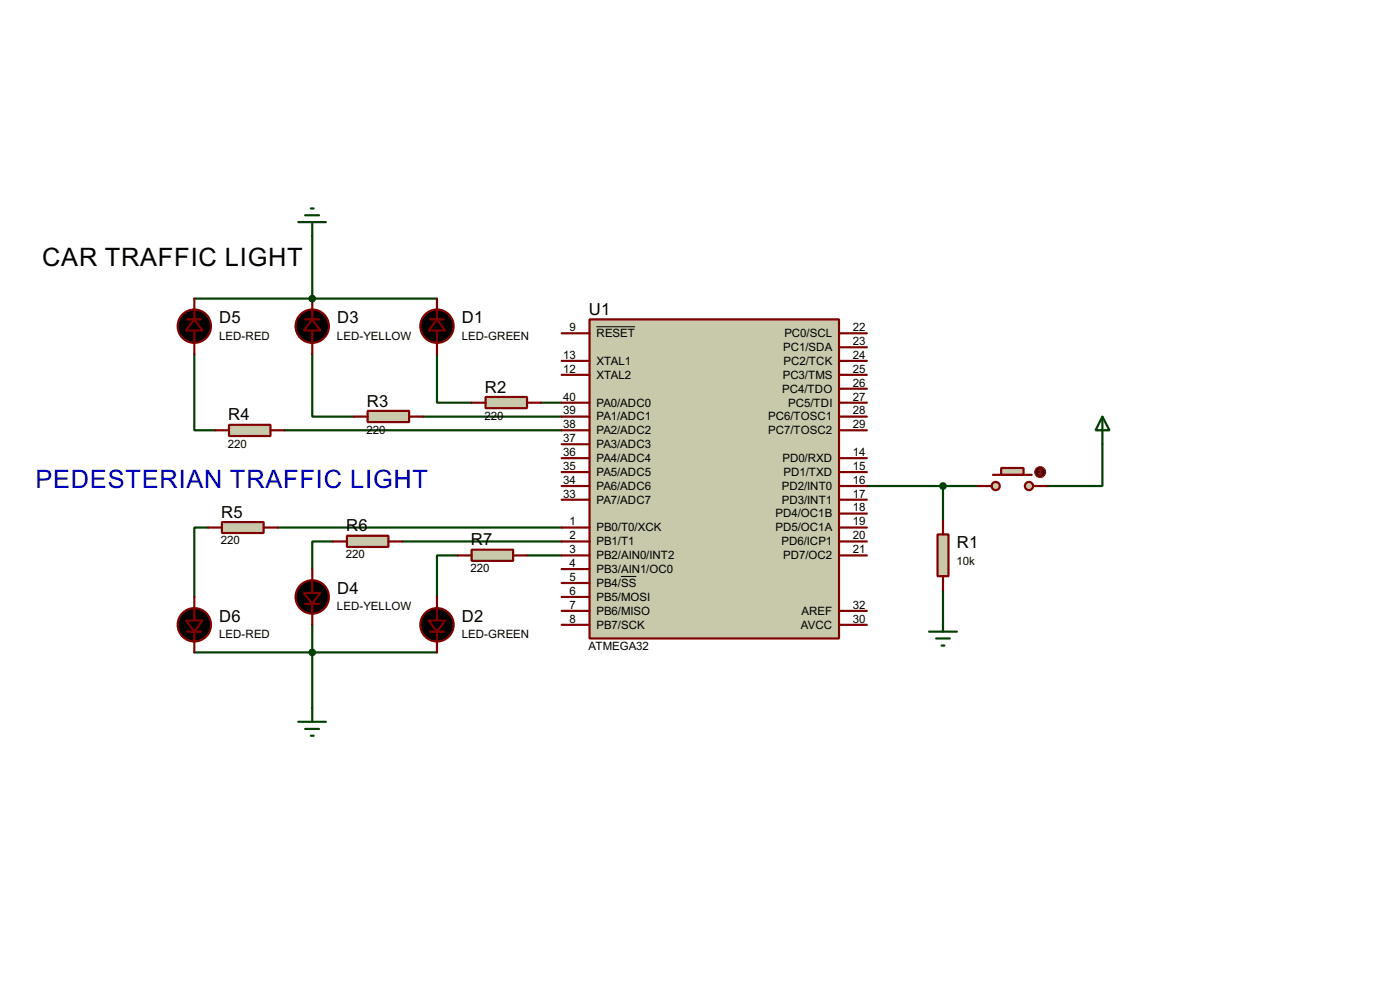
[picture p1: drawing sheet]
<svg xmlns="http://www.w3.org/2000/svg" width="256mm" height="180mm" viewBox="0 0 256 180" stroke-linecap="round" stroke-linejoin="round" font-family="sans-serif">
<path d="M35.6 54.7h21.6M158.8 89h20.3M172.8 89v6.3M202 81.3v7.7h-10.2M172.8 108v5.1" fill="none" stroke="#004000" stroke-width=".4"/>
<circle cx="57.2" cy="54.7" r=".2" fill="#004000"/>
<g fill="none" stroke="#004000" stroke-width=".4">
<path d="M57.2 43.2v11.5h22.9M35.6 64.8v14h3.8M52.1 78.8h50.8M57.2 64.8v11.5h7.6M77.5 76.3h25.4M80.1 64.8v8.9h6.3M99.1 73.7h3.8M38.2 96.6h-2.6v12.7M50.9 96.6h52M61 99.1h-3.8v5.1M73.7 99.1h29.2M35.6 119.4h44.5"/>
<path d="M57.2 114.4v15.2M83.9 101.7h-3.8v7.6M96.6 101.7h6.3"/>
</g>
<path d="M108 58.5h45.7v58.4h-45.7z" fill="#c8c8aa" stroke="#800000" stroke-width=".4"/>
<g fill="none" stroke="#800000" stroke-width=".4">
<path d="M102.9 61h5.1M102.9 68.6h5.1M102.9 66.1h5.1M102.9 73.7h5.1M102.9 76.3h5.1M102.9 78.8h5.1M153.7 61h5.1M153.7 68.6h5.1M153.7 66.1h5.1M153.7 63.6h5.1M153.7 71.2h5.1M153.7 73.7h5.1"/>
<path d="M153.7 76.3h5.1M153.7 78.8h5.1M102.9 96.6h5.1M102.9 99.1h5.1M102.9 83.9h5.1M102.9 86.4h5.1M102.9 89h5.1M102.9 91.5h5.1M102.9 81.3h5.1M153.7 96.6h5.1M153.7 99.1h5.1M153.7 83.9h5.1"/>
<path d="M153.7 86.4h5.1M153.7 89h5.1M153.7 91.5h5.1M153.7 94h5.1M102.9 101.7h5.1M102.9 104.2h5.1M102.9 106.7h5.1M102.9 109.3h5.1M102.9 111.8h5.1M102.9 114.4h5.1M153.7 101.7h5.1M153.7 111.8h5.1"/>
<path d="M153.7 114.4h5.1"/>
</g>
<path d="M109.3 59.8h7.1M113.8 105.5h2.8" fill="none" stroke="#000" stroke-width=".18"/>
<g fill="#c8c8aa" stroke="#800000" stroke-width=".4">
<circle cx="188.5" cy="89" r=".75"/>
<circle cx="182.4" cy="89" r=".75"/>
</g>
<path d="M181.9 86.9h7.1" fill="none" stroke="#800000" stroke-width=".4"/>
<path d="M183.4 85.7h4.1v1.2h-4.1z" fill="#c8c8aa" stroke="#800000" stroke-width=".4"/>
<path d="M179.1 89h2.6M189.3 89h2.5" fill="none" stroke="#800000" stroke-width=".4"/>
<circle cx="190.5" cy="86.4" r="1" fill="#400000" stroke="#f00" stroke-width=".2"/>
<path d="M190.3 86.7l.3 .2M190.6 85.9v1M190.6 85.9l-.3 .3M190.6 85.9l.2 .3M190.8 86.7l-.2 .2" fill="none" stroke="#f00" stroke-width=".2"/>
<path d="M171.8 97.8h2v7.7h-2z" fill="#c8c8aa" stroke="#800000" stroke-width=".4"/>
<g fill="none" stroke="#800000" stroke-width=".4">
<path d="M34.3 58.5h2.6M35.6 54.7v3.8M55.9 58.5h2.6M57.2 54.7v3.8M78.8 58.5h2.5M80.1 54.7v3.8M35.6 60.5v4.3M57.2 60.5v4.3M80.1 60.5v4.3M172.8 95.3v2.5M34.3 115.6h2.6M35.6 109.3v4.3"/>
<path d="M35.6 115.6v3.8M55.9 110.5h2.6M57.2 104.2v4.3M57.2 110.5v3.9M78.8 115.6h2.5M80.1 109.3v4.3M80.1 115.6v3.8M172.8 105.5v2.5"/>
</g>
<g fill="#004000" stroke="#004000" stroke-width=".4">
<circle cx="172.7" cy="89" r=".5"/>
<circle cx="57.2" cy="54.7" r=".5"/>
<circle cx="57.2" cy="119.4" r=".5"/>
</g>
<path d="M202 76.3l1.3 2.5h-2.6zM202 76.3v5M170.2 115.6h5.1M171.5 116.9h2.5M172.5 118.2h.5M172.8 113.1v2.5" fill="none" stroke="#004000" stroke-width=".4"/>
<g fill="#000" stroke="#800000" stroke-width=".4">
<path d="M35.6 58.5l1.5 2h-3zM57.2 58.5l1.5 2h-3zM80.1 58.5l1.5 2h-3.1zM34.1 113.6h3l-1.5 2zM55.7 108.5h3l-1.5 2zM78.5 113.6h3.1l-1.5 2z"/>
<circle cx="35.6" cy="59.7" r="3.1"/>
<circle cx="57.2" cy="59.7" r="3.1"/>
<circle cx="80" cy="59.7" r="3.1"/>
<circle cx="35.6" cy="114.4" r="3.1"/>
<circle cx="57.2" cy="109.3" r="3.1"/>
<circle cx="80" cy="114.4" r="3.1"/>
</g>
<path d="M89 72.7h7.6v2h-7.6z" fill="#c8c8aa" stroke="#800000" stroke-width=".4"/>
<path d="M86.4 73.7h2.6M96.6 73.7h2.5" fill="none" stroke="#800000" stroke-width=".4"/>
<path d="M67.4 75.2h7.6v2.1h-7.6z" fill="#c8c8aa" stroke="#800000" stroke-width=".4"/>
<path d="M64.8 76.3h2.6M75 76.3h2.5" fill="none" stroke="#800000" stroke-width=".4"/>
<path d="M42 77.8h7.6v2h-7.6z" fill="#c8c8aa" stroke="#800000" stroke-width=".4"/>
<path d="M39.4 78.8h2.6M49.6 78.8h2.5" fill="none" stroke="#800000" stroke-width=".4"/>
<path d="M40.7 95.6h7.6v2h-7.6z" fill="#c8c8aa" stroke="#800000" stroke-width=".4"/>
<path d="M38.2 96.6h2.5M48.3 96.6h2.6" fill="none" stroke="#800000" stroke-width=".4"/>
<path d="M63.6 98.1h7.6v2h-7.6z" fill="#c8c8aa" stroke="#800000" stroke-width=".4"/>
<path d="M61 99.1h2.6M71.2 99.1h2.5" fill="none" stroke="#800000" stroke-width=".4"/>
<path d="M86.4 100.6h7.6v2.1h-7.6z" fill="#c8c8aa" stroke="#800000" stroke-width=".4"/>
<path d="M83.9 101.7h2.5M94 101.7h2.6" fill="none" stroke="#800000" stroke-width=".4"/>
<path d="M55.9 39.4h2.6M57 38.2h.5M54.7 40.7h5M57.2 40.7v2.5M54.7 132.1h5M55.9 133.4h2.6M57 134.7h.5M57.2 129.6v2.5" fill="none" stroke="#004000" stroke-width=".4"/>
<text font-size="5.2" x="7.7" y="48.7">CAR TRAFFIC LIGHT</text>
<text font-size="5.2" fill="#0000c0" x="6.5" y="89.3">PEDESTERIAN TRAFFIC LIGHT</text>
<g font-size="3.4">
<text x="40.2" y="59.2">D5</text>
<text x="61.8" y="59.2">D3</text>
<text x="84.6" y="59.2">D1</text>
<text x="107.9" y="57.7">U1</text>
<text x="88.8" y="71.9">R2</text>
<text x="41.8" y="76.9">R4</text>
<text x="67.2" y="74.4">R3</text>
<text x="40.5" y="94.8">R5</text>
<text x="63.4" y="97.3">R6</text>
<text x="86.3" y="99.8">R7</text>
<text x="175.3" y="100.4">R1</text>
<text x="40.2" y="113.9">D6</text>
<text x="61.8" y="108.8">D4</text>
<text x="84.6" y="113.9">D2</text>
</g>
<g font-size="2.4">
<text x="40.1" y="62.2">LED-RED</text>
<text x="61.7" y="62.2">LED-YELLOW</text>
<text x="84.6" y="62.2">LED-GREEN</text>
<text x="103.2" y="65.6">13</text>
<text x="104.3" y="60.6">9</text>
<text x="109.3" y="61.7">RESET</text>
<text x="143.5" y="64.2">PC1/SDA</text>
<text x="143.7" y="61.7">PC0/SCL</text>
<text x="156.3" y="60.6">22</text>
<text x="156.3" y="63.1">23</text>
<text x="156.3" y="65.6">24</text>
<text x="103.2" y="68.2">12</text>
<text x="109.3" y="69.3">XTAL2</text>
<text x="109.3" y="66.7">XTAL1</text>
<text x="143.3" y="71.9">PC4/TDO</text>
<text x="143.4" y="69.3">PC3/TMS</text>
<text x="143.5" y="66.7">PC2/TCK</text>
<text x="156.3" y="68.2">25</text>
<text x="156.3" y="70.8">26</text>
<text x="88.8" y="76.8">220</text>
<text x="103.2" y="75.8">39</text>
<text x="103.2" y="73.3">40</text>
<text x="109.3" y="76.9">PA1/ADC1</text>
<text x="109.3" y="74.4">PA0/ADC0</text>
<text x="140.7" y="76.9">PC6/TOSC1</text>
<text x="144.4" y="74.4">PC5/TDI</text>
<text x="156.3" y="73.3">27</text>
<text x="156.3" y="75.8">28</text>
<text x="41.8" y="81.9">220</text>
<text x="67.2" y="79.4">220</text>
<text x="103.2" y="83.5">36</text>
<text x="103.2" y="80.9">37</text>
<text x="103.2" y="78.3">38</text>
<text x="109.3" y="82">PA3/ADC3</text>
<text x="109.3" y="79.5">PA2/ADC2</text>
<text x="140.7" y="79.5">PC7/TOSC2</text>
<text x="156.3" y="83.5">14</text>
<text x="156.3" y="78.3">29</text>
<text x="103.2" y="88.5">34</text>
<text x="103.2" y="86">35</text>
<text x="109.3" y="89.6">PA6/ADC6</text>
<text x="109.3" y="87.1">PA5/ADC5</text>
<text x="109.3" y="84.6">PA4/ADC4</text>
<text x="143.2" y="89.6">PD2/INT0</text>
<text x="143.3" y="84.6">PD0/RXD</text>
<text x="143.5" y="87.1">PD1/TXD</text>
<text x="156.3" y="86">15</text>
<text x="156.3" y="88.5">16</text>
<text x="103.2" y="91.1">33</text>
<text x="109.3" y="92.2">PA7/ADC7</text>
<text x="142.1" y="94.7">PD4/OC1B</text>
<text x="143.2" y="92.2">PD3/INT1</text>
<text x="156.3" y="91.1">17</text>
<text x="156.3" y="93.6">18</text>
<text x="40.5" y="99.7">220</text>
<text x="104.3" y="96.2">1</text>
<text x="104.3" y="98.7">2</text>
<text x="104.3" y="101.2">3</text>
<text x="109.3" y="97.3">PB0/T0/XCK</text>
<text x="109.3" y="99.8">PB1/T1</text>
<text x="142.1" y="97.3">PD5/OC1A</text>
<text x="143.2" y="99.8">PD6/ICP1</text>
<text x="156.3" y="96.2">19</text>
<text x="156.3" y="98.7">20</text>
<text x="156.3" y="101.2">21</text>
<text x="63.4" y="102.2">220</text>
<text x="86.2" y="104.8">220</text>
<text x="104.3" y="103.8">4</text>
<text x="104.3" y="106.3">5</text>
<text x="109.3" y="102.4">PB2/AIN0/INT2</text>
<text x="109.3" y="104.9">PB3/AIN1/OC0</text>
<text x="109.3" y="107.4">PB4/SS</text>
<text x="143.5" y="102.4">PD7/OC2</text>
<text x="175.3" y="103.4">10k</text>
<text x="61.7" y="111.7">LED-YELLOW</text>
<text x="104.3" y="108.9">6</text>
<text x="104.3" y="111.4">7</text>
<text x="104.3" y="114">8</text>
<text x="109.3" y="110">PB5/MOSI</text>
<text x="109.3" y="112.5">PB6/MISO</text>
<text x="146.8" y="112.5">AREF</text>
<text x="156.3" y="111.4">32</text>
<text x="156.3" y="114">30</text>
<text x="40.1" y="116.8">LED-RED</text>
<text x="84.6" y="116.8">LED-GREEN</text>
<text x="107.8" y="119">ATMEGA32</text>
<text x="109.3" y="115.1">PB7/SCK</text>
<text x="146.7" y="115.1">AVCC</text>
</g>
</svg>
